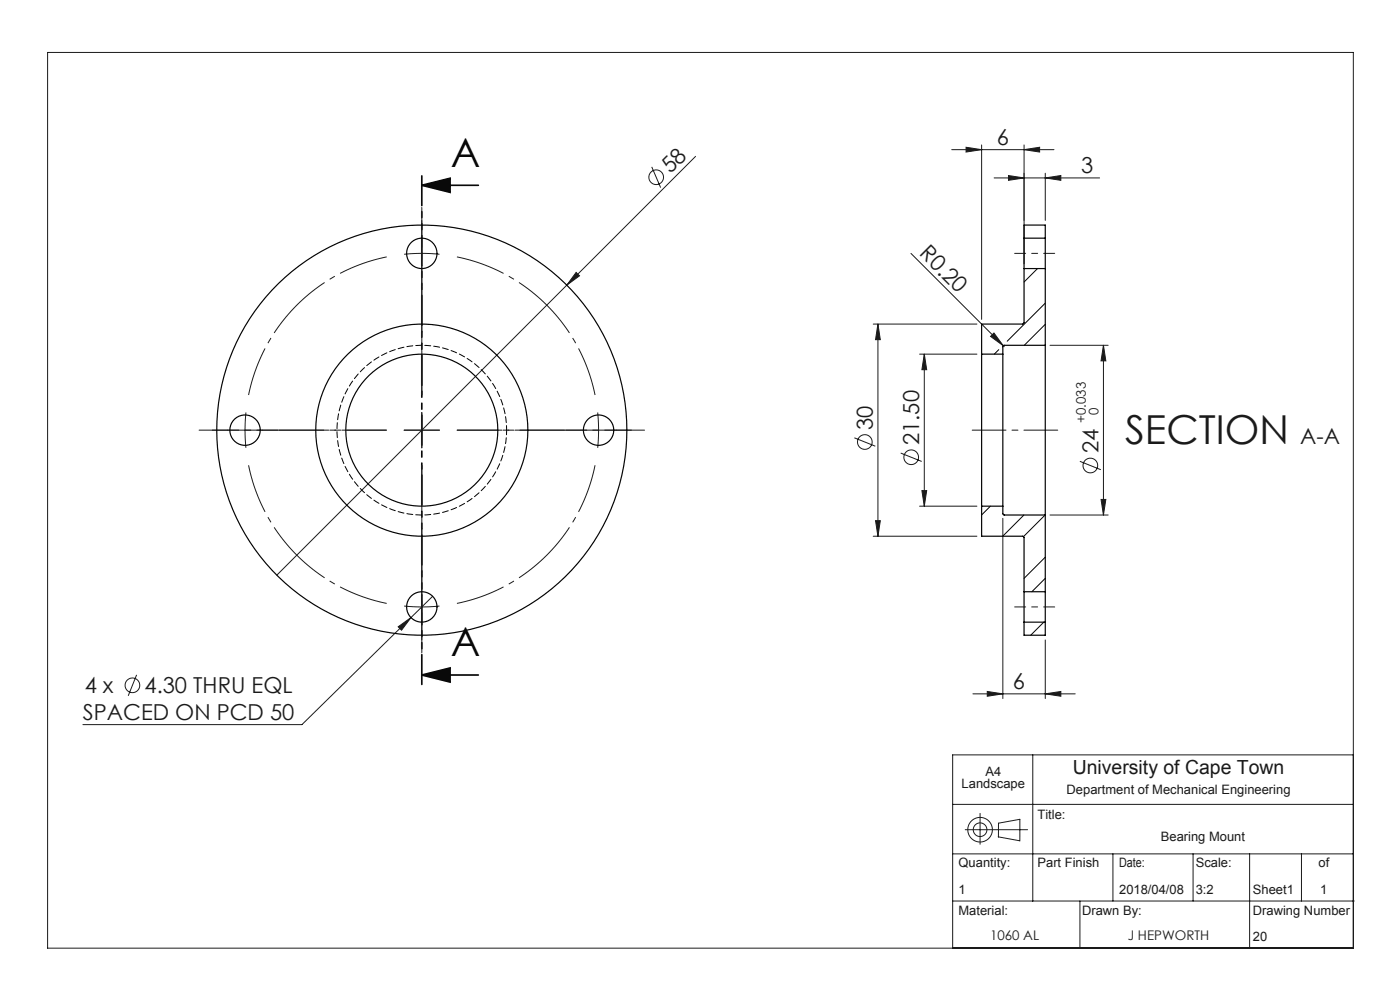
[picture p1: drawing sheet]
<svg xmlns="http://www.w3.org/2000/svg" width="297mm" height="210mm" viewBox="0 0 297 210" stroke-linecap="round" stroke-linejoin="round" font-family="sans-serif">
<g fill="none" stroke="#191924" stroke-width=".21">
<path d="M10.1 11.1h277v190h-277zM138.3 35.4l1.8 4.4M147.6 33.2l-88.9 88.8M201.9 31.7h21.7M204.9 31.2l3.3 .5-3.3 .6zM208.2 30.7v37M210.9 37.7h22.4M213.9 37.2l3.3 .5-3.3 .6zM217.2 31.7l3.3-.5v1.1zM217.2 30.7v25.3M221.7 37.7l3.3-.5v1.1zM221.7 36.7v10"/>
<path d="M122.2 57.8l.7 .7-2.7 2zM193.3 53.8l19.7 19.7M185.2 68.7h22M186.2 68.7v45M186.2 68.7l.6 3.3h-1.1zM195.1 75.1h12.1M196.1 75.1v32.3M196.1 75.1l.5 3.3h-1zM210.1 71.4l.8-.8 1.9 2.7zM222.7 73.2h12.4M234.1 73.2v36M234.1 73.2l.5 3.3h-1z"/>
<path d="M48.2 91.2h7.5M52.2 87.5a37.5 37.5 0 0 0 0 7.5M85.7 91.2h7.5M89.5 87.5v7.5M181.2 92.9l4.5 1.7M191.1 96.1l4.4 1.8M229.1 97.9l4.4 1.7M185.2 113.7h22M185.7 110.4h1.1l-.6 3.3zM195.1 107.4h12.1M195.6 104.1h1l-.5 3.3zM212.7 109.9v38.3"/>
<path d="M222.7 109.2h12.4M233.6 105.9h1l-.5 3.3zM84.5 133l2.7-2-2 2.7zM87.2 131l-23.1 22.7h-46.5M91.8 126.5l-4.6 4.5M221.7 135.7v12.5M29 143.1l-1.8 4.5M206.4 147.2h21.7M209.4 146.7l3.3 .5-3.3 .5zM221.7 147.2l3.3-.5v1zM202.1 170.6h85M204.8 176h13.2"/>
<path d="M207.9 172.5v6.6M211.8 177.5l4.5 .8M211.8 177.5v-2.9l4.6-.8v4.6M219.1 160.1v31M287.1 160.1h-85v41M202.1 191.1h85.2M202.1 181.1h85M229.1 191.1v10M236.1 181.1v10M253.1 181.1v10M265.1 181.1v20M276.1 181.1v10"/>
<circle cx="139.2" cy="37.6" r="1.56"/>
<circle cx="183.5" cy="93.8" r="1.56"/>
<circle cx="193.3" cy="97" r="1.56"/>
<circle cx="231.3" cy="98.7" r="1.56"/>
<circle cx="28.1" cy="145.4" r="1.56"/>
<circle cx="207.9" cy="176" r="1.45"/>
<circle cx="207.9" cy="176" r="2.61"/>
</g>
<path d="M89.5 39.3h12M89.5 39.3l6-1.5v3zM89.5 143.2h12M89.5 143.2l6-1.5v3z" fill="none" stroke="#000" stroke-width=".35"/>
<path d="M89.5 53.7l-3.8 .2M89.5 53.7l3.7 .2M127 91.2l-.2-3.7M127 91.2l-.2 3.8M89.5 128.7l3.7-.1M89.5 128.7l-3.8-.1" fill="none" stroke="#191924" stroke-width=".21" stroke-dasharray="15.2 1.3 1.3 1.3" stroke-linecap="butt"/>
<path d="M82 54.5a37.5 37.5 0 0 0-29.3 29.3M52.7 98.7a37.5 37.5 0 0 0 29.3 29.3M126.2 83.8a37.5 37.5 0 0 0-29.3-29.3M96.9 128a37.5 37.5 0 0 0 29.3-29.3" fill="none" stroke="#191924" stroke-width=".21" stroke-dasharray="15.2 1.3 1.3 1.3" stroke-dashoffset="4.7" stroke-linecap="butt"/>
<path d="M89.5 37.3v107.9" fill="none" stroke="#000" stroke-width=".35" stroke-dasharray="6.3 1.3 1.3 1.3 1.3 1.3"/>
<g fill="none" stroke="#191924" stroke-width=".21" stroke-dasharray="15.2 1.3 1.3 1.3">
<path d="M89.5 53.7v-3.7M89.5 53.7v3.8M89.5 50v-3.2M89.5 57.5v3.2M48.2 91.2h-3.2M55.7 91.2h3.3M89.5 91.2v-3.7M89.5 91.2h-3.8M89.5 91.2v3.8M89.5 91.2h3.7M123.2 91.2h-3.2M127 91.2h3.7"/>
<path d="M127 91.2h-3.8M130.7 91.2h3.3M89.5 128.7v3.8M89.5 128.7v-3.7M89.5 132.5v3.2M89.5 125v-3.2"/>
</g>
<path d="M82 91.2h-22.8M89.5 83.7v-22.7M89.5 98.7v22.8M97 91.2h22.7" fill="none" stroke="#191924" stroke-width=".21" stroke-dasharray="15.2 1.3 1.3 1.3" stroke-dashoffset="5.8"/>
<path d="M82 91.2h-39.8M89.5 83.7v-39.7M89.5 98.7v39.8M97 91.2h39.7" fill="none" stroke="#191924" stroke-width=".21" stroke-dasharray="15.2 1.3 1.3 1.3" stroke-dashoffset="6.8"/>
<path d="M206.2 91.2h18.2" fill="none" stroke="#191924" stroke-width=".21" stroke-dasharray="15.2 1.3 1.3 1.3" stroke-dashoffset="8.1"/>
<path d="M223.7 53.7h-8.5M223.7 128.7h-8.5" fill="none" stroke="#191924" stroke-width=".21" stroke-dasharray="15.2 1.3 1.3 1.3" stroke-dashoffset="12.9"/>
<path d="M89.5 39.3l6-1.5v3zM89.5 143.2l6-1.5v3z" fill="#000"/>
<g fill="#191924">
<path d="M210.1 71.4l.8-.8 1.9 2.7z"/>
<path d="M122.2 57.8l.7 .7-2.7 2z"/>
<path d="M221.7 37.7l3.3-.5v1.1zM213.9 37.2l3.3 .5-3.3 .6z"/>
<path d="M84.5 133l.7 .7 2-2.7zM209.4 146.7l3.3 .5-3.3 .5zM221.7 147.2l3.3-.5v1zM204.9 31.2l3.3 .5-3.3 .6zM217.2 31.7l3.3-.5v1.1z"/>
<path d="M186.2 68.7l.6 3.3h-1.1zM185.7 110.4h1.1l-.6 3.3zM196.1 75.1l.5 3.3h-1zM195.6 104.1h1l-.5 3.3zM234.1 73.2l.5 3.3h-1zM233.6 105.9h1l-.5 3.3z"/>
</g>
<g fill="none" stroke="#000" stroke-width=".25">
<path d="M217.2 50.5v6.5M217.2 57v11.6l-.3 .1h-8.7v6.4M217.2 57h4.5M217.2 50.5h4.5M217.2 50.5v-2.8h4.5v2.8M221.7 50.5v6.5M221.7 57v16.2M208.2 75.1v32.3M208.2 75.1h4.5M212.7 75.1v32.3M221.7 73.2v36M221.7 73.2l-8.7 .1-.2 .2-.1 1.6"/>
<path d="M208.2 107.4v6.3h8.7l.3 .2v11.6M208.2 107.4h4.5M212.7 107.4l.1 1.6 .2 .2h8.7M221.7 109.2v16.3M217.2 125.5v6.5M217.2 132v2.7h4.5v-2.7M217.2 132h4.5M217.2 125.5h4.5M221.7 125.5v6.5"/>
<circle cx="89.5" cy="53.7" r="3.2"/>
<circle cx="52" cy="91.2" r="3.2"/>
<circle cx="89.5" cy="91.2" r="16.1"/>
<circle cx="89.5" cy="91.2" r="22.5"/>
<circle cx="89.5" cy="91.2" r="43.5"/>
<circle cx="127" cy="91.2" r="3.2"/>
<circle cx="89.5" cy="128.7" r="3.2"/>
</g>
<path d="M107.5 91.2a18 18 0 0 0-26.7-15.7 18 18 0 0 0-1 30.9 18 18 0 0 0 27.6-13.9l.1-1.3" fill="none" stroke="#000" stroke-width=".21" stroke-dasharray="1.3 .6" stroke-dashoffset=".3"/>
<path d="M220.1 57l-2.9 2.8M211.9 74.2l-1 .9M221.7 64.3l-8 8.1M221.7 68.8l-4.4 4.4M210.1 107.4l-1.9 1.8M217.2 109.2l-4.5 4.5M221.7 109.2l-4.6 4.6M221.7 118.2l-4.5 4.5M221.4 132l-2.7 2.7M221.7 122.7l-2.8 2.8" fill="none" stroke="#000" stroke-width=".21"/>
<g font-size="8.5">
<text x="95.6" y="35.3">A</text>
<text x="95.6" y="139.2">A</text>
</g>
<text font-size="8.5" fill="#191924" x="238.7" y="94.3">SECTION</text>
<g font-size="4.7" fill="#191924">
<text x="211.5" y="30.7">6</text>
<text x="142.2" y="37" transform="rotate(-45 142.2 37)">58</text>
<text x="229.4" y="36.7">3</text>
<text x="194.9" y="54" transform="rotate(45 194.9 54)">R0.20</text>
<text x="185.2" y="91.2" transform="rotate(-90 185.2 91.2)">30</text>
<text x="195" y="94.4" transform="rotate(-90 195 94.4)">21.50</text>
<text x="275.8" y="94.3">A-A</text>
<text x="233" y="96.2" transform="rotate(-90 233 96.2)">24</text>
<text x="18" y="147.1">4 x</text>
<text x="30.7" y="147.1">4.30 THRU EQL</text>
<text x="214.8" y="146.2">6</text>
<text x="17.6" y="152.7">SPACED ON PCD 50</text>
</g>
<text font-size="4.1" fill="#191924" x="227.6" y="164.3">University of Cape Town</text>
<g font-size="2.8" fill="#191924">
<text x="230.4" y="89.7" transform="rotate(-90 230.4 89.7)">+0.033</text>
<text x="233.1" y="88" transform="rotate(-90 233.1 88)">0</text>
<text x="210" y="199.5">1060 AL</text>
<text x="239.3" y="199.5">J HEPWORTH</text>
</g>
<g font-size="2.7" fill="#191924">
<text x="204" y="167.2">Landscape</text>
<text x="209.1" y="164.6">A4</text>
<text x="220.1" y="173.7">Title:</text>
<text x="226.3" y="168.5">Department of Mechanical Engineering</text>
<text x="246.3" y="178.4">Bearing Mount</text>
<text x="203.3" y="184">Quantity:</text>
<text x="220.1" y="184">Part Finish</text>
<text x="237.4" y="184">Date:</text>
<text x="253.7" y="184">Scale:</text>
<text x="279.7" y="184">of</text>
<text x="203.3" y="189.6">1</text>
<text x="237.4" y="189.6">2018/04/08</text>
<text x="253.7" y="189.6">3:2</text>
<text x="265.8" y="189.6">Sheet1</text>
<text x="280.1" y="189.6">1</text>
<text x="203.3" y="194.1">Material:</text>
<text x="229.6" y="194.1">Drawn By:</text>
<text x="265.8" y="194.1">Drawing Number</text>
<text x="265.8" y="199.6">20</text>
</g>
</svg>
